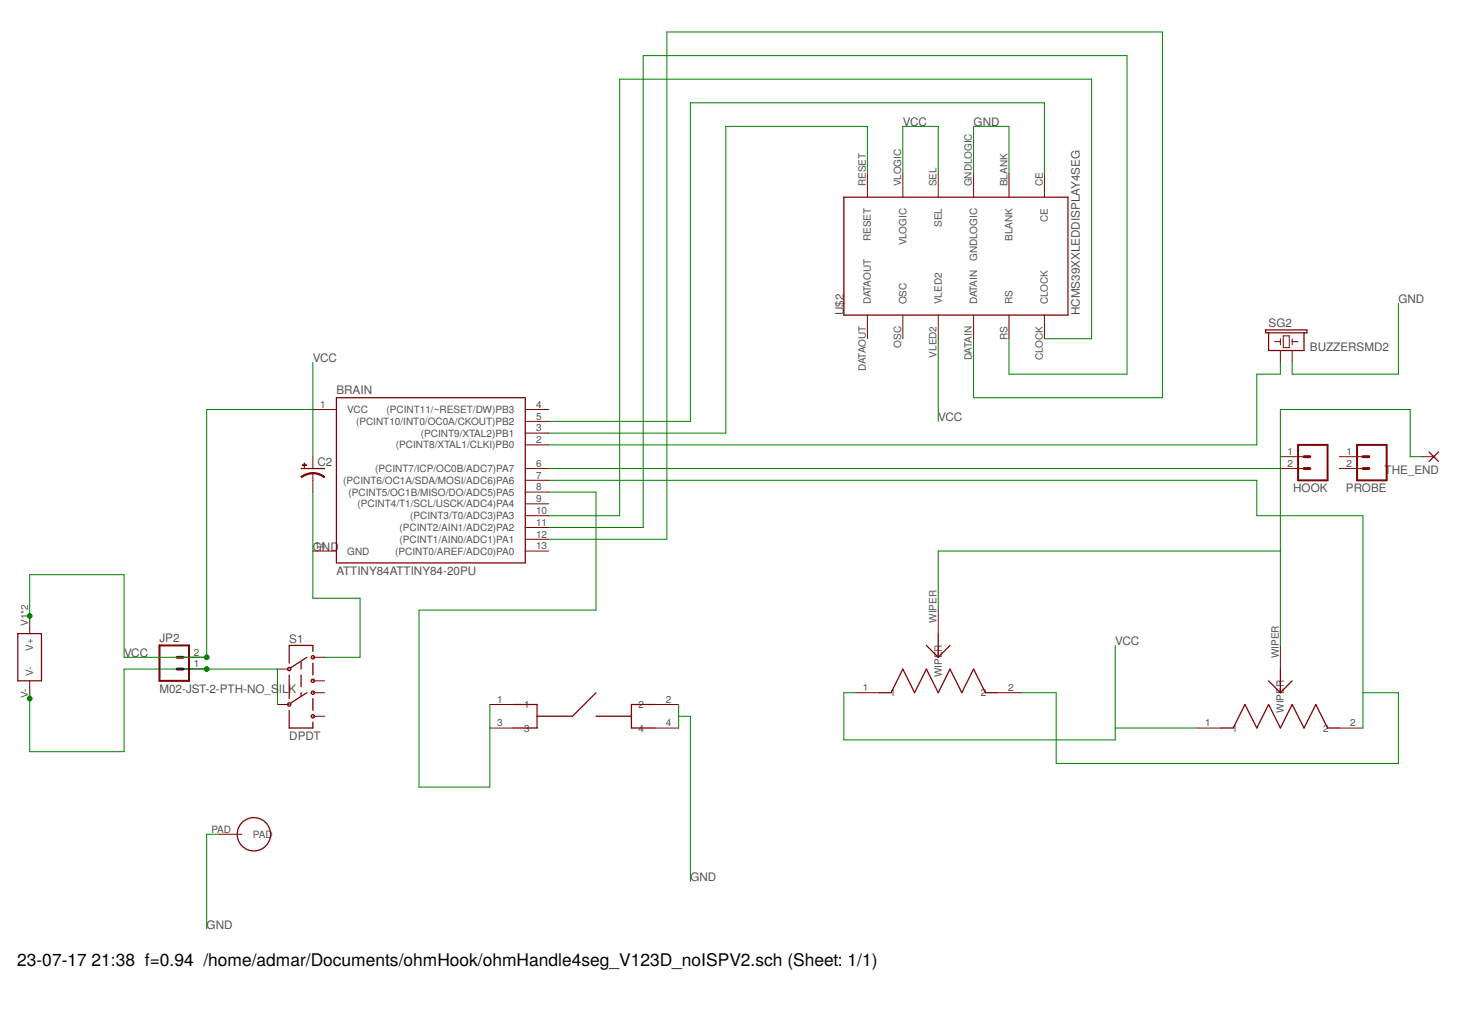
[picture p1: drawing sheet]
<svg xmlns="http://www.w3.org/2000/svg" width="297mm" height="210mm" viewBox="0 0 297 210" stroke-linecap="round" stroke-linejoin="round" font-family="sans-serif">
<g fill="none" stroke="#800000" stroke-width=".25">
<path d="M171.4 40.1h45.6v23.9h-45.6zM257.2 67h8.3v.6h-8.3zM257.7 67.6v3.6h7.2v-3.6M61.2 95.2h4.8M68.3 80.8h38.4v33.6h-38.4zM290.3 91.8l2 2M292.3 91.8l-2 2M3.6 128.8h4.8v9.5h-4.8zM58.8 137.2v4.7M61.2 134.5v1.5M61.2 137.2v2.4M62.4 133.6l-3.4 2.1"/>
<path d="M63.6 132.4v-1.3h-4.8v3.6M63.6 134.7v2.5M188.2 131.1l2.4 2.5M190.6 128.8v4.8M193 131.1l-2.4 2.5M257.7 138.3l2.4 2.5M260.1 136v4.8M262.5 138.3l-2.4 2.5M58.8 144.3v3.6h4.8v-1.2M61.2 140.8v.7M62.4 140.8l-3.4 2.1M63.6 141.9v2.4"/>
<path d="M104.3 143.2h4.8v4.7h-4.8M121.1 140.8l-4.8 4.7h-7.2M121.1 145.5h7.2M133.1 143.2h-4.8v4.7h4.8M178.6 140.8h2.4l2.4-4.8 2.4 4.8 2.4-4.8 2.4 4.8 2.4-4.8 2.4 4.8 2.4-4.8 2.4 4.8h2.4M248.2 147.9h2.3l2.4-4.7 2.5 4.7 2.3-4.7 2.4 4.7 2.4-4.7 2.4 4.7 2.4-4.7 2.4 4.7h2.4"/>
<circle cx="58.8" cy="136" r=".34"/>
<circle cx="63.6" cy="138.3" r=".34"/>
<circle cx="63.6" cy="133.6" r=".34"/>
<circle cx="58.8" cy="143.2" r=".34"/>
<circle cx="63.6" cy="145.5" r=".34"/>
<circle cx="63.6" cy="140.8" r=".34"/>
<circle cx="51.6" cy="169.5" r="3.4"/>
</g>
<g fill="none" stroke="#800000" stroke-width=".2">
<path d="M176.2 35.3v4.8M183.4 35.3v4.8M190.6 35.3v4.8M197.8 35.3v4.8M205 35.3v4.8M212.2 35.3v4.8M176.2 64v4.8M183.4 64v4.8M190.6 64v4.8M197.8 64v4.8M205 64v4.8M212.2 64v4.8"/>
<path d="M259 69.4h1.1M260.1 68.8v1.2M260.1 71.2v2.4M260.7 68.2h1.2v2.4h-1.2zM262.5 69.4h1.2M262.5 68.8v1.2M262.5 71.2v2.4M63.6 83.2h4.7M63.6 92.8v2.4M63.6 96.2v3.8M106.7 83.2h4.8M106.7 100h4.8"/>
<path d="M106.7 97.6h4.8M106.7 95.2h4.8M106.7 90.4h4.8M106.7 88h4.8M106.7 85.6h4.8M260.1 95.2h4.8M260.1 92.8h4.8M272.1 95.2h4.8M272.1 92.8h4.8M288.9 92.8h2.4M63.6 112h4.7M106.7 104.8h4.8"/>
<path d="M106.7 107.2h4.8M106.7 109.6h4.8M106.7 112h4.8M106.7 102.4h4.8M6 125.2v3.6M6 138.3v3.6M37.2 136h4.8M37.2 133.6h4.8M56.4 136h2.4M63.6 133.6h2.4M63.6 138.3h2.4M190.6 124v4.8"/>
<path d="M260.1 131.1v4.9M56.4 143.2h2.4M63.6 140.8h2.4M63.6 145.5h2.4M99.5 147.9h4.8M99.5 143.2h4.8M133.1 147.9h4.8M133.1 143.2h4.8M173.8 140.8h4.8M202.6 140.8h4.8M243.4 147.9h4.8M272.1 147.9h4.8"/>
<path d="M44.4 169.5h4.8"/>
</g>
<path d="M263.7 90.4h6v7.2h-6zM275.7 90.4h6v7.2h-6zM32.4 131.1h6v7.2h-6z" fill="none" stroke="#800000" stroke-width=".4"/>
<path d="M264.9 95.2h1.2M264.9 92.8h1.2M276.9 95.2h1.2M276.9 92.8h1.2M36 133.6h1.2M36 136h1.2" fill="none" stroke="#800000" stroke-width=".59"/>
<g fill="#800000" stroke="#800000" stroke-width=".2">
<path d="M63.6 96l1.3 .2 1.1 .7-.2 .1-1.3-.6-.9-.1z" fill-rule="evenodd"/>
<path d="M61.2 96.9l1.1-.7 1.3-.2v.3l-1.5 .3-.8 .4z" fill-rule="evenodd"/>
</g>
<g fill="#800000" stroke="#800000" stroke-width=".2">
<path d="M61.4 94.4h.9v.2h-.9z"/>
<path d="M61.8 94.1h.1v.8h-.1z"/>
</g>
<g fill="none" stroke="#008000" stroke-width=".2">
<path d="M176.2 35.3v-9.6h-28.7v62.3h-36M183.4 35.3v-9.6h7.2v9.6M197.8 35.3v-9.6h7.2v9.6M212.2 35.3v-14.4h-71.9v64.7h-28.8M63.6 73.6v19.2M190.6 68.8v16.8M197.8 68.8v12h38.4v-74.3h-100.7v103.1h-24M205 68.8v7.2h24v-64.7h-98.3v95.9h-19.2M212.2 68.8h9.6v-52.7h-95.9v88.7h-14.4M260.1 73.6v2.4h-4.7v14.4h-143.9M284.1 61.6v14.4h-21.6v-2.4M63.6 100v21.6h9.6v12h-7.2"/>
<path d="M63.6 83.2h-21.6v50.4h-16.8v-16.8h-19.2v9.6M111.5 97.6h143.9v7.2h21.5v43.1M111.5 100h9.6v24h-36v35.9h14.4v-16.7M111.5 95.2h148.6M288.9 92.8h-2.4v-9.6h-26.4v47.9M260.1 112h-69.5v12M226.6 131.1v19.2h-55.2v-9.5h2.4M6 140.8v11.9h19.2v-16.7h31.2v7.2M137.9 145.5h2.4v33.6M137.9 143.2v4.7M207.4 140.8h7.2v14.3h69.5v-14.3h-7.2M226.6 147.9h16.8"/>
<path d="M44.4 169.5h-2.4v19.2"/>
</g>
<g fill="#008000" stroke="#008000" stroke-width=".2">
<circle cx="6" cy="125.2" r=".49"/>
<circle cx="42" cy="133.6" r=".49"/>
<circle cx="6" cy="141.9" r=".49"/>
<circle cx="42" cy="136" r=".49"/>
</g>
<g font-size="3.5">
<text x="3.5" y="196.2">23-07-17</text>
<text x="18.6" y="196.2">21:38 f=0.94 /home/admar/Documents/ohmHook/ohmHandle4seg_V123D_noISPV2.sch (Sheet: 1/1)</text>
</g>
<g font-size="2.4" fill="#505050">
<text x="183.4" y="25.7">VCC</text>
<text x="197.8" y="25.7">GND</text>
<text x="171.4" y="64" transform="rotate(-90 171.4 64)">U$2</text>
<text x="219.4" y="64" transform="rotate(-90 219.4 64)">HCMS39XXLEDDISPLAY4SEG</text>
<text x="284.1" y="61.6">GND</text>
<text x="257.7" y="66.4">SG2</text>
<text x="266.1" y="71.2">BUZZERSMD2</text>
<text x="63.6" y="73.6">VCC</text>
<text x="68.4" y="80.1">BRAIN</text>
<text x="190.6" y="85.6">VCC</text>
<text x="64.5" y="94.6">C2</text>
<text x="262.7" y="100">HOOK</text>
<text x="273.5" y="100">PROBE</text>
<text x="281.3" y="96.2">THE_END</text>
<text x="63.6" y="112">GND</text>
<text x="68.4" y="116.8">ATTINY84ATTINY84-20PU</text>
<text x="32.4" y="130.4">JP2</text>
<text x="58.8" y="130.7">S1</text>
<text x="226.6" y="131.2">VCC</text>
<text x="25.2" y="133.6">VCC</text>
<text x="32.4" y="140.7">M02-JST-2-PTH-NO_S</text>
<text x="56.6" y="140.7">ILK</text>
<text x="58.8" y="150.3">DPDT</text>
<text x="140.3" y="179.1">GND</text>
<text x="42" y="188.7">GND</text>
</g>
<g font-size="2" fill="#505050">
<text x="175.9" y="37.9" transform="rotate(-90 175.9 37.9)">RESET</text>
<text x="183.1" y="37.9" transform="rotate(-90 183.1 37.9)">VLOGIC</text>
<text x="190.3" y="37.9" transform="rotate(-90 190.3 37.9)">SEL</text>
<text x="197.5" y="37.9" transform="rotate(-90 197.5 37.9)">GNDLOGIC</text>
<text x="204.7" y="37.9" transform="rotate(-90 204.7 37.9)">BLANK</text>
<text x="211.9" y="37.9" transform="rotate(-90 211.9 37.9)">CE</text>
<text x="191.3" y="46.1" transform="rotate(-90 191.3 46.1)">SEL</text>
<text x="212.9" y="45.1" transform="rotate(-90 212.9 45.1)">CE</text>
<text x="177" y="49" transform="rotate(-90 177 49)">RESET</text>
<text x="184.1" y="49.9" transform="rotate(-90 184.1 49.9)">VLOGIC</text>
<text x="198.5" y="53" transform="rotate(-90 198.5 53)">GNDLOGIC</text>
<text x="205.7" y="49" transform="rotate(-90 205.7 49)">BLANK</text>
<text x="177" y="61.8" transform="rotate(-90 177 61.8)">DATAOUT</text>
<text x="184.1" y="61.8" transform="rotate(-90 184.1 61.8)">OSC</text>
<text x="191.3" y="61.8" transform="rotate(-90 191.3 61.8)">VLED2</text>
<text x="198.5" y="61.8" transform="rotate(-90 198.5 61.8)">DATAIN</text>
<text x="205.7" y="61.8" transform="rotate(-90 205.7 61.8)">RS</text>
<text x="212.9" y="61.8" transform="rotate(-90 212.9 61.8)">CLOCK</text>
<text x="183.1" y="70.6" transform="rotate(-90 183.1 70.6)">OSC</text>
<text x="204.7" y="69.1" transform="rotate(-90 204.7 69.1)">RS</text>
<text x="175.9" y="75.4" transform="rotate(-90 175.9 75.4)">DATAOUT</text>
<text x="190.3" y="72.7" transform="rotate(-90 190.3 72.7)">VLED2</text>
<text x="197.5" y="73.2" transform="rotate(-90 197.5 73.2)">DATAIN</text>
<text x="211.9" y="73.1" transform="rotate(-90 211.9 73.1)">CLOCK</text>
<text x="65" y="82.9">1</text>
<text x="70.6" y="83.9">VCC</text>
<text x="78.5" y="83.9">(PCINT11/~RESET/DW)PB3</text>
<text x="108.9" y="82.9">4</text>
<text x="72.3" y="86.3">(PCINT10/INT0/OC0A/CKOUT)PB2</text>
<text x="85.5" y="88.7">(PCINT9/XTAL2)PB1</text>
<text x="108.9" y="87.7">3</text>
<text x="108.9" y="85.3">5</text>
<text x="76.2" y="95.9">(PCINT7/ICP/OC0B/ADC7)PA7</text>
<text x="80.4" y="91.1">(PCINT8/XTAL1/CLKI)PB0</text>
<text x="108.9" y="94.9">6</text>
<text x="108.9" y="90.1">2</text>
<text x="261.6" y="92.5">1</text>
<text x="261.6" y="94.9">2</text>
<text x="273.6" y="92.5">1</text>
<text x="273.6" y="94.9">2</text>
<text x="69.8" y="98.3">(PCINT6/OC1A/SDA/MOSI/ADC6)PA6</text>
<text x="70.8" y="100.7">(PCINT5/OC1B/MISO/DO/ADC5)PA5</text>
<text x="108.9" y="99.7">8</text>
<text x="108.9" y="97.3">7</text>
<text x="72.6" y="103.1">(PCINT4/T1/SCL/USCK/ADC4)PA4</text>
<text x="81.2" y="107.9">(PCINT2/AIN1/ADC2)PA2</text>
<text x="83.3" y="105.5">(PCINT3/T0/ADC3)PA3</text>
<text x="108.9" y="104.5">10</text>
<text x="108.9" y="106.9">11</text>
<text x="108.9" y="102.1">9</text>
<text x="63.9" y="111.6">14</text>
<text x="70.6" y="112.7">GND</text>
<text x="80.3" y="112.7">(PCINT0/AREF/ADC0)PA0</text>
<text x="81.2" y="110.3">(PCINT1/AIN0/ADC1)PA1</text>
<text x="108.9" y="109.2">12</text>
<text x="108.9" y="111.6">13</text>
<text x="5.7" y="127.2" transform="rotate(-90 5.7 127.2)">V1*2</text>
<text x="190.3" y="126.6" transform="rotate(-90 190.3 126.6)">WIPER</text>
<text x="6.7" y="137.3" transform="rotate(-90 6.7 137.3)">V-</text>
<text x="6.7" y="132.3" transform="rotate(-90 6.7 132.3)">V+</text>
<text x="39.4" y="135.6">1</text>
<text x="39.4" y="133.2">2</text>
<text x="191.3" y="137.6" transform="rotate(-90 191.3 137.6)">WIPER</text>
<text x="259.8" y="133.7" transform="rotate(-90 259.8 133.7)">WIPER</text>
<text x="5.7" y="141.8" transform="rotate(-90 5.7 141.8)">V-</text>
<text x="101" y="142.8">1</text>
<text x="106.5" y="143.9">1</text>
<text x="129.8" y="143.9">2</text>
<text x="135.3" y="142.8">2</text>
<text x="175.3" y="140.4">1</text>
<text x="180.8" y="141.5">1</text>
<text x="199.3" y="141.5">2</text>
<text x="204.8" y="140.4">2</text>
<text x="101" y="147.6">3</text>
<text x="106.5" y="148.7">3</text>
<text x="129.8" y="148.7">4</text>
<text x="135.3" y="147.6">4</text>
<text x="244.8" y="147.6">1</text>
<text x="250.4" y="148.7">1</text>
<text x="260.9" y="144.8" transform="rotate(-90 260.9 144.8)">WIPER</text>
<text x="268.8" y="148.7">2</text>
<text x="274.3" y="147.6">2</text>
<text x="43" y="169.2">PAD</text>
<text x="51.4" y="170.2">PAD</text>
</g>
</svg>
